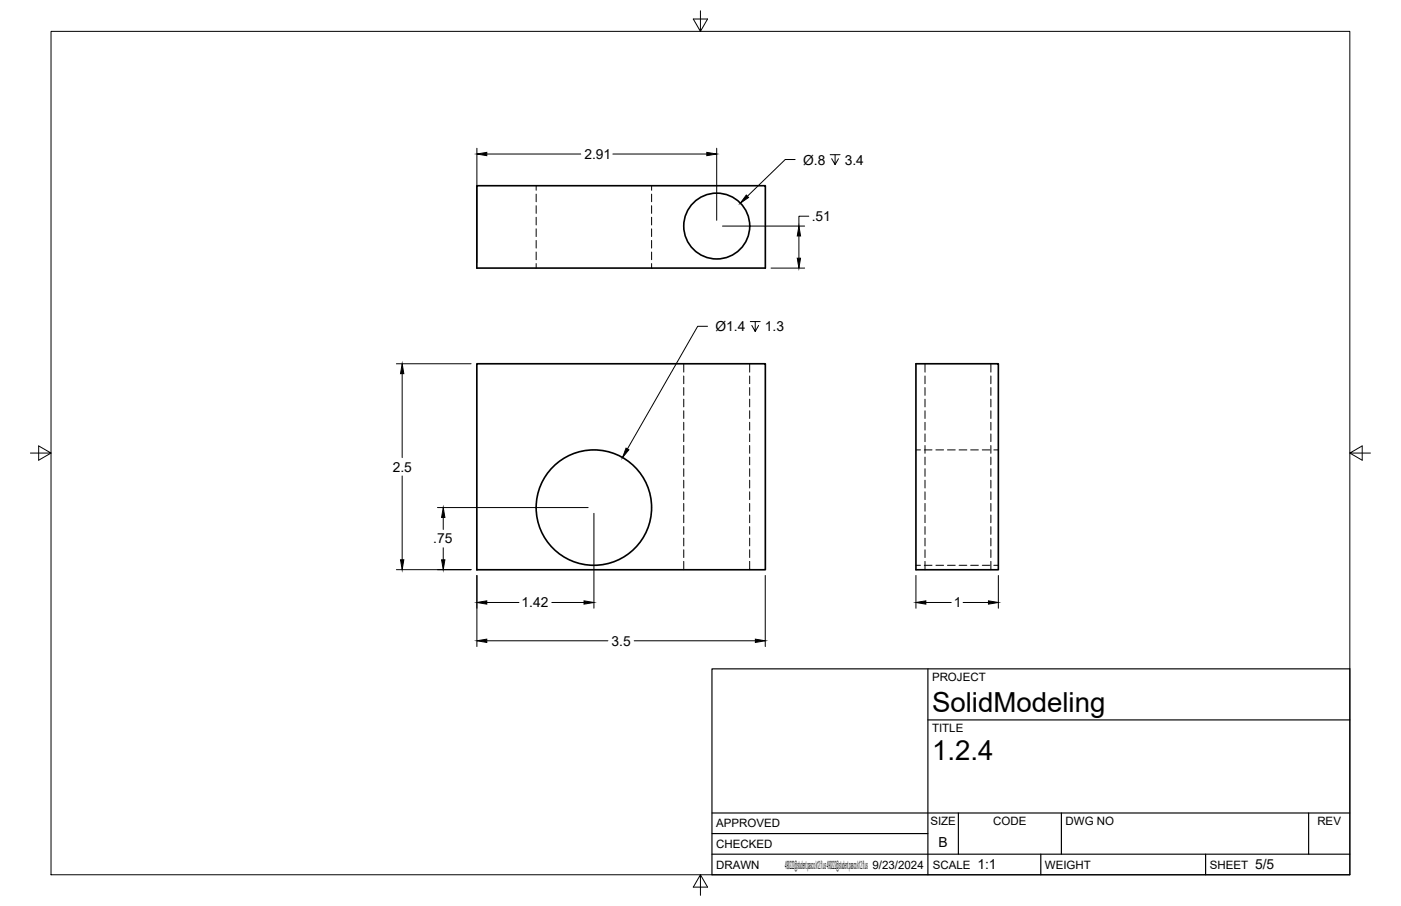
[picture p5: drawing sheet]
<svg xmlns="http://www.w3.org/2000/svg" width="432mm" height="279mm" viewBox="0 0 432 279" stroke-linecap="round" stroke-linejoin="round" font-family="sans-serif">
<!-- layer: Visible -->
<g fill="none" stroke="#000" stroke-width=".51">
<path d="M147 57.3h88.9v25.4h-88.9zM147 112.2h88.9v63.5h-88.9zM282.3 112.2h25.4v63.5h-25.4z"/>
<circle cx="220.9" cy="69.7" r="10.2"/>
<circle cx="183" cy="156.5" r="17.8"/>
</g>
<!-- layer: Hidden -->
<g fill="none" stroke="#000" stroke-width=".31">
<path d="M165.2 57.3v1.4M165.2 59.9v2.3M200.8 57.3v1.4M200.8 59.9v2.3M165.2 63.4v2.4M165.2 67v2.4M165.2 70.6v2.4M165.2 74.1v2.4M165.2 77.7v2.4M200.8 63.4v2.4M200.8 67v2.4M200.8 70.6v2.4"/>
<path d="M200.8 74.1v2.4M200.8 77.7v2.4M165.2 81.3v1.4M200.8 81.3v1.4M210.7 112.2v2.6M210.7 116v2.3M210.7 119.5v2.4M231.1 112.2v2.6M231.1 116v2.3M231.1 119.5v2.4M285.1 112.2v2.6M285.1 116v2.3"/>
<path d="M285.1 119.5v2.4M305.4 112.2v2.6M305.4 116v2.3M305.4 119.5v2.4M210.7 123.1v2.4M210.7 126.7v2.4M210.7 130.2v2.4M210.7 133.8v2.4M210.7 137.4v2.4M231.1 123.1v2.4M231.1 126.7v2.4M231.1 130.2v2.4"/>
<path d="M231.1 133.8v2.4M231.1 137.4v2.4M282.3 138.7h1.4M284.9 138.7h2.4M285.1 123.1v2.4M285.1 126.7v2.4M285.1 130.2v2.4M285.1 133.8v2.4M285.1 137.4v2.4M288.5 138.7h2.3M292 138.7h2.4M295.6 138.7h2.4"/>
<path d="M299.2 138.7h2.3M302.7 138.7h2.4M305.4 123.1v2.4M305.4 126.7v2.4M305.4 130.2v2.4M305.4 133.8v2.4M305.4 137.4v2.4M306.3 138.7h1.4M210.7 141v2.3M210.7 144.5v2.4M210.7 148.1v2.4M210.7 151.7v2.4"/>
<path d="M210.7 155.3v2.3M210.7 158.8v2.4M231.1 141v2.3M231.1 144.5v2.4M231.1 148.1v2.4M231.1 151.7v2.4M231.1 155.3v2.3M231.1 158.8v2.4M285.1 141v2.3M285.1 144.5v2.4M285.1 148.1v2.4M285.1 151.7v2.4"/>
<path d="M285.1 155.3v2.3M285.1 158.8v2.4M305.4 141v2.3M305.4 144.5v2.4M305.4 148.1v2.4M305.4 151.7v2.4M305.4 155.3v2.3M305.4 158.8v2.4M210.7 162.4v2.4M210.7 166v2.4M210.7 169.5v2.4M210.7 173.1v2.6"/>
<path d="M231.1 162.4v2.4M231.1 166v2.4M231.1 169.5v2.4M231.1 173.1v2.6M282.3 174.3h1.4M284.9 174.3h2.4M285.1 162.4v2.4M285.1 166v2.4M285.1 169.5v2.4M285.1 173.1v2.6M288.5 174.3h2.3M292 174.3h2.4"/>
<path d="M295.6 174.3h2.4M299.2 174.3h2.3M302.7 174.3h2.4M305.4 162.4v2.4M305.4 166v2.4M305.4 169.5v2.4M305.4 173.1v2.6M306.3 174.3h1.4"/>
</g>
<!-- layer: Border -->
<path d="M15.7 9.7h400.3v260.1h-400.3zM215.9 3.3v6.4l-2.2-3.8h4.4l-2.2 3.8M9.4 139.7h6.3l-3.8-2.2v4.4l3.8-2.2M416 139.7l3.8 2.2v-4.4l-3.8 2.2h6.4M215.9 269.8l2.2 3.8h-4.4l2.2-3.8v6.3" fill="none" stroke="#000" stroke-width=".31"/>
<!-- layer: Titleblock -->
<path d="M219.4 206.3h196.6v63.5h-196.6zM286 206.3v63.5M286 222h130M219.4 257.1h66.6M219.4 250.7h196.6M295.4 250.7v12.7M327.1 250.7v12.7M403.3 250.7v12.7M219.4 263.4h196.6M320.8 263.4v6.4M371.6 263.4v6.4" fill="none" stroke="#000" stroke-width=".36"/>
<!-- layer: FD_Dimensions -->
<g fill="none" stroke="#000" stroke-width=".31">
<path d="M147 45.7v35.2M150 47.5h29M188.9 47.5h28.9M220.9 45.7v22.2M222.7 69.7h25.3M246.2 72.8v6.8M249.3 66.7h-3.1v3M237.6 82.7h10.4M122.2 112.2h23M124 115.2v25.9M124 146.8v25.8M134.8 156.5h46.5"/>
<path d="M136.6 159.6v3.7M183 158.3v29.3M122.2 175.7h23M136.6 168.9v3.7M147 177.5v21.9M235.9 177.5v21.9M282.3 177.5v10.1M307.7 177.5v10.1M150 197.6h37.4M150 185.8h9.9M170.1 185.8h9.9M195.5 197.6h37.3"/>
<path d="M285.3 185.8h7.9M296.8 185.8h7.9"/>
</g>
<g fill="#000" stroke="#000" stroke-width=".31">
<path d="M147 47.5l3-.5v1zM217.8 47l3.1 .5-3.1 .5zM245.7 79.6h1l-.5 3.1zM246.2 69.7l.5 3.1h-1zM124 112.2l.5 3h-1.1zM136.6 156.5l.5 3.1h-1zM123.4 172.6h1.1l-.5 3.1zM136.1 172.6h1l-.5 3.1zM147 197.6l3-.5v1zM147 185.8l3-.5v1zM180 185.3l3 .5-3 .5zM232.8 197.1l3.1 .5-3.1 .5z"/>
<path d="M282.3 185.8l3-.5v1zM304.7 185.3l3 .5-3 .5z"/>
</g>
<!-- layer: Hole Notes -->
<path d="M245.1 49.2h-3.1l-11.6 11.3M255.9 47.7h3M257.4 47.7v3.1l-1.1-1.9M258.4 48.9l-1 1.9M231.2 99.2h3.1M232.8 99.2v3l-1.1-1.8M218.1 100.6h-3.1l-21.6 37.9M233.8 100.4l-1 1.8" fill="none" stroke="#000" stroke-width=".31"/>
<path d="M230 60.2l.7 .7-2.5 1.8zM193 138.2l.8 .5-1.9 2.4z" fill="#000" stroke="#000" stroke-width=".31"/>
<g font-size="8.5">
<text x="287.3" y="219.5">SolidModeling</text>
<text x="287.3" y="234.5">1.2.4</text>
</g>
<g font-size="4.3">
<text x="180.1" y="49">2.91</text>
<text x="247.5" y="50.8">Ø.8</text>
<text x="260.4" y="50.8">3.4</text>
<text x="250.2" y="68.2">.51</text>
<text x="220.5" y="102.2">Ø1.4</text>
<text x="235.8" y="102.2">1.3</text>
<text x="121" y="145.4">2.5</text>
<text x="133.5" y="167.6">.75</text>
<text x="160.7" y="187.3">1.42</text>
<text x="294" y="187.3">1</text>
<text x="188.5" y="199.1">3.5</text>
<text x="289.3" y="261.2">B</text>
<text x="301.2" y="268.1">1:1</text>
<text x="386.8" y="268.1">5/5</text>
</g>
<g font-size="3.5">
<text x="287.3" y="210.1">PROJECT</text>
<text x="287.3" y="225.8">TITLE</text>
<text x="220.7" y="255.2">APPROVED</text>
<text x="286.7" y="254.5">SIZE</text>
<text x="306.1" y="254.5">CODE</text>
<text x="328.4" y="254.5">DWG NO</text>
<text x="406" y="254.5">REV</text>
<text x="220.7" y="261.5">CHECKED</text>
<text x="220.7" y="267.9">DRAWN</text>
<text x="242" y="267.9">490222@student.pasco.k12.fl.us 490222@student.pasco.k12.fl.us 9/23/2024</text>
<text x="287.5" y="267.9">SCALE</text>
<text x="322.1" y="267.9">WEIGHT</text>
<text x="372.9" y="267.9">SHEET</text>
</g>
</svg>
